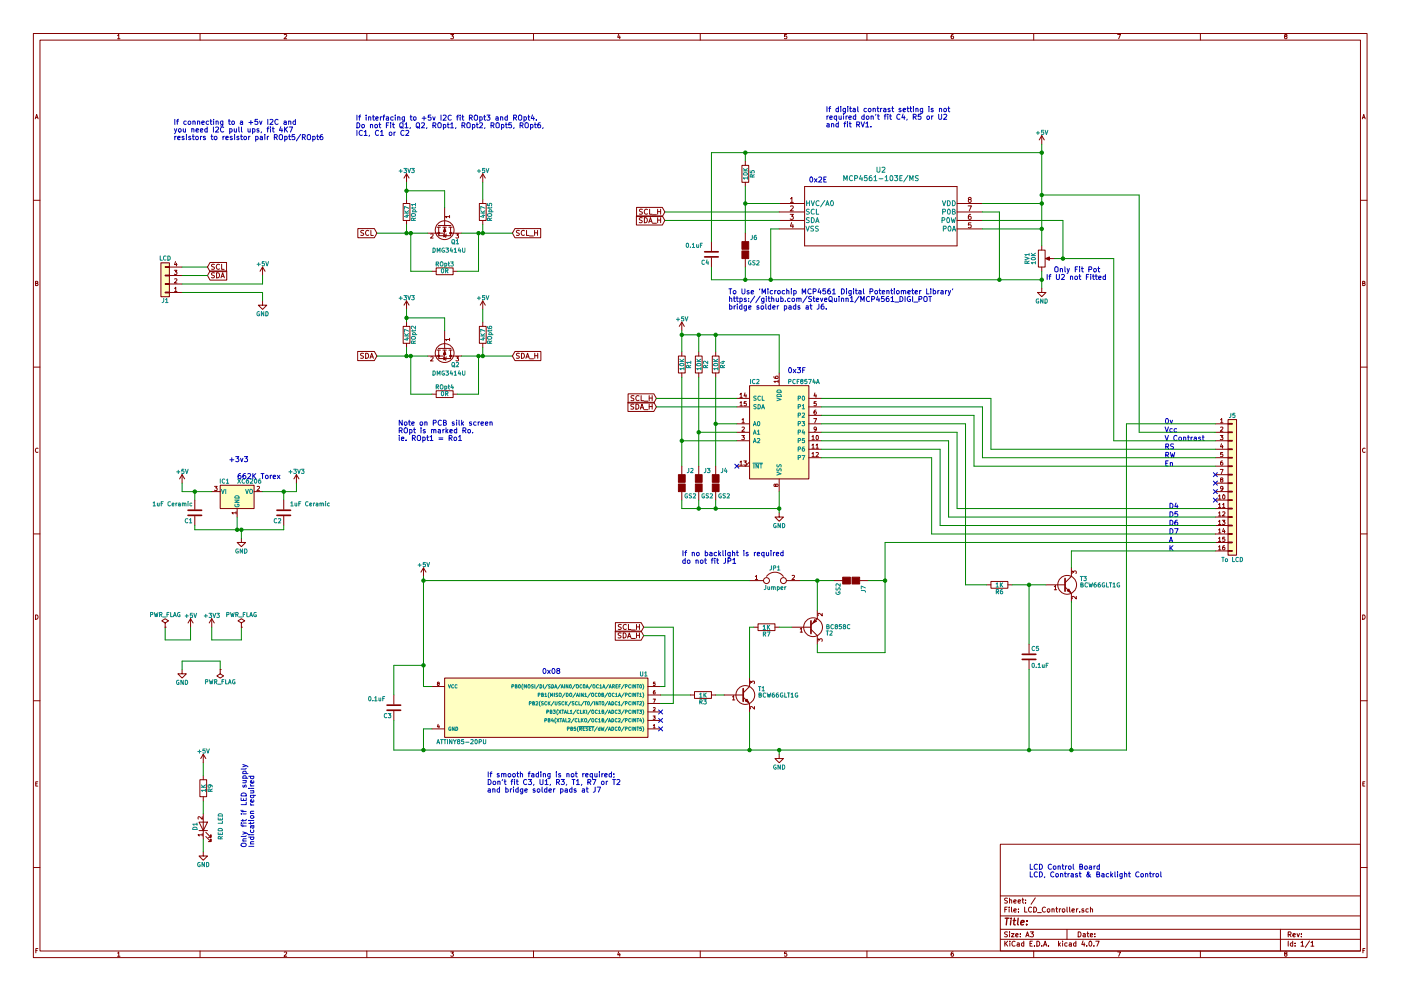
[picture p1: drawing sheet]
EESchema Schematic File Version 2
LIBS:power
LIBS:device
LIBS:switches
LIBS:relays
LIBS:motors
LIBS:transistors
LIBS:conn
LIBS:linear
LIBS:regul
LIBS:74xx
LIBS:cmos4000
LIBS:adc-dac
LIBS:memory
LIBS:xilinx
LIBS:microcontrollers
LIBS:dsp
LIBS:microchip
LIBS:analog_switches
LIBS:motorola
LIBS:texas
LIBS:intel
LIBS:audio
LIBS:interface
LIBS:digital-audio
LIBS:philips
LIBS:display
LIBS:cypress
LIBS:siliconi
LIBS:opto
LIBS:atmel
LIBS:contrib
LIBS:valves
LIBS:MCP4561
LIBS:LCD_Controller-cache
EELAYER 25 0
EELAYER END
$Descr A3 16535 11693
encoding utf-8
Sheet 1 1
Title ""
Date ""
Rev ""
Comp ""
Comment1 ""
Comment2 ""
Comment3 ""
Comment4 ""
$EndDescr
$Comp
L Conn_01x16 J5
U 1 1
P 14550 5700
F 0 "J5" H 14550 6500 50  0000 C CNN
F 1 "To LCD" H 14550 4800 50  0000 C CNN
F 2 "Pin_Headers:Pin_Header_Straight_1x16_Pitch2.54mm" H 14550 5700 50  0001 C CNN
F 3 "" H 14550 5700 50  0001 C CNN
	1    14550 5700
	1    0    0    -1  
$EndComp
$Comp
L GS2 J2
U 1 1
P 8050 5700
F 0 "J2" H 8150 5850 50  0000 C CNN
F 1 "GS2" H 8150 5551 50  0000 C CNN
F 2 "Connectors:GS2" V 8124 5700 50  0001 C CNN
F 3 "" H 8050 5700 50  0001 C CNN
	1    8050 5700
	1    0    0    -1  
$EndComp
$Comp
L MCP4561-103E/MS U2
U 1 1
P 9200 2400
F 0 "U2" H 10400 2800 60  0000 C CNN
F 1 "MCP4561-103E/MS" H 10400 2700 60  0000 C CNN
F 2 "Housings_SSOP:MSOP-8_3x3mm_Pitch0.65mm" H 10400 2640 60  0001 C CNN
F 3 "" H 9200 2400 60  0000 C CNN
	1    9200 2400
	1    0    0    -1  
$EndComp
$Comp
L PCF8574A IC2
U 1 1
P 9200 5100
F 0 "IC2" H 8850 5700 50  0000 L CNN
F 1 "PCF8574A" H 9300 5700 50  0000 L CNN
F 2 "Housings_SOIC:SOIC-16W_7.5x10.3mm_Pitch1.27mm" H 9200 5100 50  0001 C CNN
F 3 "" H 9200 5100 50  0001 C CNN
	1    9200 5100
	1    0    0    -1  
$EndComp
$Comp
L R R1
U 1 1
P 8050 4300
F 0 "R1" V 8130 4300 50  0000 C CNN
F 1 "10K" V 8050 4300 50  0000 C CNN
F 2 "Resistors_SMD:R_0805" V 7980 4300 50  0001 C CNN
F 3 "" H 8050 4300 50  0001 C CNN
	1    8050 4300
	1    0    0    -1  
$EndComp
Text GLabel 7850 2500 0    60   Input ~ 0
SCL_H
Text GLabel 7850 2600 0    60   Input ~ 0
SDA_H
$Comp
L R R2
U 1 1
P 8250 4300
F 0 "R2" V 8330 4300 50  0000 C CNN
F 1 "10K" V 8250 4300 50  0000 C CNN
F 2 "Resistors_SMD:R_0805" V 8180 4300 50  0001 C CNN
F 3 "" H 8250 4300 50  0001 C CNN
	1    8250 4300
	1    0    0    -1  
$EndComp
$Comp
L R R4
U 1 1
P 8450 4300
F 0 "R4" V 8530 4300 50  0000 C CNN
F 1 "10K" V 8450 4300 50  0000 C CNN
F 2 "Resistors_SMD:R_0805" V 8380 4300 50  0001 C CNN
F 3 "" H 8450 4300 50  0001 C CNN
	1    8450 4300
	1    0    0    -1  
$EndComp
$Comp
L GND #PWR01
U 1 1
P 9200 6050
F 0 "#PWR01" H 9200 5800 50  0001 C CNN
F 1 "GND" H 9200 5900 50  0000 C CNN
F 2 "" H 9200 6050 50  0001 C CNN
F 3 "" H 9200 6050 50  0001 C CNN
	1    9200 6050
	1    0    0    -1  
$EndComp
NoConn ~ 8700 5500
$Comp
L ATTINY85-20PU U1
U 1 1
P 6450 8350
F 0 "U1" H 5300 8750 50  0000 C CNN
F 1 "ATTINY85-20PU" H 7450 7950 50  0000 C CNN
F 2 "Housings_SOIC:SO-8_5.3x6.2mm_Pitch1.27mm" H 7450 8350 50  0001 C CIN
F 3 "" H 6450 8350 50  0001 C CNN
	1    6450 8350
	-1   0    0    -1  
$EndComp
$Comp
L R R7
U 1 1
P 9050 7400
F 0 "R7" V 9130 7400 50  0000 C CNN
F 1 "1K" V 9050 7400 50  0000 C CNN
F 2 "Resistors_SMD:R_0805" V 8980 7400 50  0001 C CNN
F 3 "" H 9050 7400 50  0001 C CNN
	1    9050 7400
	0    1    1    0   
$EndComp
$Comp
L R R3
U 1 1
P 8300 8200
F 0 "R3" V 8380 8200 50  0000 C CNN
F 1 "1K" V 8300 8200 50  0000 C CNN
F 2 "Resistors_SMD:R_0805" V 8230 8200 50  0001 C CNN
F 3 "" H 8300 8200 50  0001 C CNN
	1    8300 8200
	0    1    1    0   
$EndComp
$Comp
L GND #PWR02
U 1 1
P 9200 8900
F 0 "#PWR02" H 9200 8650 50  0001 C CNN
F 1 "GND" H 9200 8750 50  0000 C CNN
F 2 "" H 9200 8900 50  0001 C CNN
F 3 "" H 9200 8900 50  0001 C CNN
	1    9200 8900
	1    0    0    -1  
$EndComp
Text GLabel 7600 7400 0    60   Input ~ 0
SCL_H
Text GLabel 7600 7500 0    60   Input ~ 0
SDA_H
NoConn ~ 7800 8400
NoConn ~ 7800 8500
NoConn ~ 7800 8600
$Comp
L Conn_01x04 J1
U 1 1
P 1950 3350
F 0 "J1" H 1950 3550 50  0000 C CNN
F 1 "LCD" H 1950 3050 50  0000 C CNN
F 2 "Connectors_JST:JST_XH_B04B-XH-A_04x2.50mm_Straight" H 1950 3350 50  0001 C CNN
F 3 "" H 1950 3350 50  0001 C CNN
	1    1950 3350
	-1   0    0    1   
$EndComp
Text GLabel 2450 3150 2    60   Input ~ 0
SCL
Text GLabel 2450 3250 2    60   Input ~ 0
SDA
$Comp
L +5V #PWR03
U 1 1
P 3100 3250
F 0 "#PWR03" H 3100 3100 50  0001 C CNN
F 1 "+5V" H 3100 3390 50  0000 C CNN
F 2 "" H 3100 3250 50  0001 C CNN
F 3 "" H 3100 3250 50  0001 C CNN
	1    3100 3250
	-1   0    0    -1  
$EndComp
Text Notes 9300 4400 0    60   ~ 0
0x3F
$Comp
L 2N7002 Q1
U 1 1
P 5250 2650
F 0 "Q1" V 5450 2725 50  0000 L CNN
F 1 "DMG3414U" V 5550 2500 50  0000 L CNN
F 2 "TO_SOT_Packages_SMD:SOT-23" H 5450 2575 50  0001 L CIN
F 3 "" H 5250 2650 50  0001 L CNN
	1    5250 2650
	0    1    1    0   
$EndComp
$Comp
L 2N7002 Q2
U 1 1
P 5250 4100
F 0 "Q2" V 5450 4175 50  0000 L CNN
F 1 "DMG3414U" V 5550 3950 50  0000 L CNN
F 2 "TO_SOT_Packages_SMD:SOT-23" H 5450 4025 50  0001 L CIN
F 3 "" H 5250 4100 50  0001 L CNN
	1    5250 4100
	0    1    1    0   
$EndComp
Text GLabel 6050 2750 2    60   Input ~ 0
SCL_H
Text GLabel 6050 4200 2    60   Input ~ 0
SDA_H
Text GLabel 4450 2750 0    60   Input ~ 0
SCL
Text GLabel 4450 4200 0    60   Input ~ 0
SDA
$Comp
L +3V3 #PWR04
U 1 1
P 4800 2150
F 0 "#PWR04" H 4800 2000 50  0001 C CNN
F 1 "+3V3" H 4800 2290 50  0000 C CNN
F 2 "" H 4800 2150 50  0001 C CNN
F 3 "" H 4800 2150 50  0001 C CNN
	1    4800 2150
	1    0    0    -1  
$EndComp
$Comp
L +5V #PWR05
U 1 1
P 5700 2150
F 0 "#PWR05" H 5700 2000 50  0001 C CNN
F 1 "+5V" H 5700 2290 50  0000 C CNN
F 2 "" H 5700 2150 50  0001 C CNN
F 3 "" H 5700 2150 50  0001 C CNN
	1    5700 2150
	1    0    0    -1  
$EndComp
$Comp
L R ROpt5
U 1 1
P 5700 2500
F 0 "ROpt5" V 5780 2500 50  0000 C CNN
F 1 "4K7" V 5700 2500 50  0000 C CNN
F 2 "Resistors_SMD:R_0805" V 5630 2500 50  0001 C CNN
F 3 "" H 5700 2500 50  0001 C CNN
	1    5700 2500
	1    0    0    -1  
$EndComp
$Comp
L R ROpt6
U 1 1
P 5700 3950
F 0 "ROpt6" V 5780 3950 50  0000 C CNN
F 1 "4K7" V 5700 3950 50  0000 C CNN
F 2 "Resistors_SMD:R_0805" V 5630 3950 50  0001 C CNN
F 3 "" H 5700 3950 50  0001 C CNN
	1    5700 3950
	1    0    0    -1  
$EndComp
$Comp
L R ROpt1
U 1 1
P 4800 2500
F 0 "ROpt1" V 4880 2500 50  0000 C CNN
F 1 "4K7" V 4800 2500 50  0000 C CNN
F 2 "Resistors_SMD:R_0805" V 4730 2500 50  0001 C CNN
F 3 "" H 4800 2500 50  0001 C CNN
	1    4800 2500
	1    0    0    -1  
$EndComp
$Comp
L R ROpt2
U 1 1
P 4800 3950
F 0 "ROpt2" V 4880 3950 50  0000 C CNN
F 1 "4K7" V 4800 3950 50  0000 C CNN
F 2 "Resistors_SMD:R_0805" V 4730 3950 50  0001 C CNN
F 3 "" H 4800 3950 50  0001 C CNN
	1    4800 3950
	1    0    0    -1  
$EndComp
$Comp
L C C2
U 1 1
P 3350 6050
F 0 "C2" H 3375 6150 50  0000 L CNN
F 1 "1uF Ceramic" H 2800 5950 50  0000 L CNN
F 2 "Capacitors_SMD:C_0805" H 3388 5900 50  0001 C CNN
F 3 "" H 3350 6050 50  0001 C CNN
	1    3350 6050
	-1   0    0    1   
$EndComp
$Comp
L C C1
U 1 1
P 2300 6050
F 0 "C1" H 2325 6150 50  0000 L CNN
F 1 "1uF Ceramic" H 2325 5950 50  0000 L CNN
F 2 "Capacitors_SMD:C_0805" H 2338 5900 50  0001 C CNN
F 3 "" H 2300 6050 50  0001 C CNN
	1    2300 6050
	-1   0    0    1   
$EndComp
$Comp
L +5V #PWR06
U 1 1
P 2150 5700
F 0 "#PWR06" H 2150 5550 50  0001 C CNN
F 1 "+5V" H 2150 5840 50  0000 C CNN
F 2 "" H 2150 5700 50  0001 C CNN
F 3 "" H 2150 5700 50  0001 C CNN
	1    2150 5700
	1    0    0    -1  
$EndComp
$Comp
L GND #PWR07
U 1 1
P 2850 6350
F 0 "#PWR07" H 2850 6100 50  0001 C CNN
F 1 "GND" H 2850 6200 50  0000 C CNN
F 2 "" H 2850 6350 50  0001 C CNN
F 3 "" H 2850 6350 50  0001 C CNN
	1    2850 6350
	1    0    0    -1  
$EndComp
Text Notes 2700 5450 0    60   ~ 0
+3v3
Text Notes 6400 7950 0    60   ~ 0
0x08
$Comp
L AP1117-15 IC1
U 1 1
P 2800 5800
F 0 "IC1" H 2650 5925 50  0000 C CNN
F 1 "XC6206" H 2800 5925 50  0000 L CNN
F 2 "TO_SOT_Packages_SMD:SOT-23" H 2800 6000 50  0001 C CNN
F 3 "" H 2900 5550 50  0001 C CNN
	1    2800 5800
	1    0    0    -1  
$EndComp
$Comp
L BC817 T1
U 1 1
P 8750 8200
F 0 "T1" H 8950 8275 50  0000 L CNN
F 1 "BCW66GLT1G" H 8950 8200 50  0000 L CNN
F 2 "TO_SOT_Packages_SMD:SOT-23" H 8950 8125 50  0001 L CIN
F 3 "" H 8750 8200 50  0001 L CNN
	1    8750 8200
	1    0    0    -1  
$EndComp
$Comp
L BC858 T2
U 1 1
P 9550 7400
F 0 "T2" H 9750 7475 50  0000 L CNN
F 1 "BC858C" H 9750 7400 50  0000 L CNN
F 2 "TO_SOT_Packages_SMD:SOT-23" H 9750 7325 50  0001 L CIN
F 3 "" H 9550 7400 50  0001 L CNN
	1    9550 7400
	1    0    0    1   
$EndComp
$Comp
L +5V #PWR08
U 1 1
P 5000 6800
F 0 "#PWR08" H 5000 6650 50  0001 C CNN
F 1 "+5V" H 5000 6940 50  0000 C CNN
F 2 "" H 5000 6800 50  0001 C CNN
F 3 "" H 5000 6800 50  0001 C CNN
	1    5000 6800
	1    0    0    -1  
$EndComp
$Comp
L +5V #PWR09
U 1 1
P 8050 3900
F 0 "#PWR09" H 8050 3750 50  0001 C CNN
F 1 "+5V" H 8050 4040 50  0000 C CNN
F 2 "" H 8050 3900 50  0001 C CNN
F 3 "" H 8050 3900 50  0001 C CNN
	1    8050 3900
	1    0    0    -1  
$EndComp
$Comp
L +5V #PWR010
U 1 1
P 5700 3650
F 0 "#PWR010" H 5700 3500 50  0001 C CNN
F 1 "+5V" H 5700 3790 50  0000 C CNN
F 2 "" H 5700 3650 50  0001 C CNN
F 3 "" H 5700 3650 50  0001 C CNN
	1    5700 3650
	1    0    0    -1  
$EndComp
$Comp
L +3V3 #PWR011
U 1 1
P 4800 3650
F 0 "#PWR011" H 4800 3500 50  0001 C CNN
F 1 "+3V3" H 4800 3790 50  0000 C CNN
F 2 "" H 4800 3650 50  0001 C CNN
F 3 "" H 4800 3650 50  0001 C CNN
	1    4800 3650
	1    0    0    -1  
$EndComp
$Comp
L Jumper JP1
U 1 1
P 9150 6850
F 0 "JP1" H 9150 7000 50  0000 C CNN
F 1 "Jumper" H 9150 6770 50  0000 C CNN
F 2 "Pin_Headers:Pin_Header_Straight_1x02_Pitch2.54mm" H 9150 6850 50  0001 C CNN
F 3 "" H 9150 6850 50  0001 C CNN
	1    9150 6850
	1    0    0    -1  
$EndComp
$Comp
L R ROpt4
U 1 1
P 5250 4650
F 0 "ROpt4" V 5330 4650 50  0000 C CNN
F 1 "0R" V 5250 4650 50  0000 C CNN
F 2 "Resistors_SMD:R_0805" V 5180 4650 50  0001 C CNN
F 3 "" H 5250 4650 50  0001 C CNN
	1    5250 4650
	0    -1   -1   0   
$EndComp
$Comp
L R ROpt3
U 1 1
P 5250 3200
F 0 "ROpt3" V 5330 3200 50  0000 C CNN
F 1 "0R" V 5250 3200 50  0000 C CNN
F 2 "Resistors_SMD:R_0805" V 5180 3200 50  0001 C CNN
F 3 "" H 5250 3200 50  0001 C CNN
	1    5250 3200
	0    -1   -1   0   
$EndComp
$Comp
L GS2 J3
U 1 1
P 8250 5700
F 0 "J3" H 8350 5850 50  0000 C CNN
F 1 "GS2" H 8350 5551 50  0000 C CNN
F 2 "Connectors:GS2" V 8324 5700 50  0001 C CNN
F 3 "" H 8250 5700 50  0001 C CNN
	1    8250 5700
	1    0    0    -1  
$EndComp
$Comp
L GS2 J4
U 1 1
P 8450 5700
F 0 "J4" H 8550 5850 50  0000 C CNN
F 1 "GS2" H 8550 5551 50  0000 C CNN
F 2 "Connectors:GS2" V 8524 5700 50  0001 C CNN
F 3 "" H 8450 5700 50  0001 C CNN
	1    8450 5700
	1    0    0    -1  
$EndComp
$Comp
L POT RV1
U 1 1
P 12300 3050
F 0 "RV1" V 12125 3050 50  0000 C CNN
F 1 "10K" V 12200 3050 50  0000 C CNN
F 2 "Potentiometers:Potentiometer_Trimmer_Vishay_T73XW_Vertical" H 12300 3050 50  0001 C CNN
F 3 "" H 12300 3050 50  0001 C CNN
	1    12300 3050
	1    0    0    -1  
$EndComp
$Comp
L BC817 T3
U 1 1
P 12550 6900
F 0 "T3" H 12750 6975 50  0000 L CNN
F 1 "BCW66GLT1G" H 12750 6900 50  0000 L CNN
F 2 "TO_SOT_Packages_SMD:SOT-23" H 12750 6825 50  0001 L CIN
F 3 "" H 12550 6900 50  0001 L CNN
	1    12550 6900
	1    0    0    -1  
$EndComp
$Comp
L R R6
U 1 1
P 11800 6900
F 0 "R6" V 11880 6900 50  0000 C CNN
F 1 "1K" V 11800 6900 50  0000 C CNN
F 2 "Resistors_SMD:R_0805" V 11730 6900 50  0001 C CNN
F 3 "" H 11800 6900 50  0001 C CNN
	1    11800 6900
	0    1    1    0   
$EndComp
$Comp
L C C5
U 1 1
P 12150 7750
F 0 "C5" H 12175 7850 50  0000 L CNN
F 1 "0.1uF" H 12175 7650 50  0000 L CNN
F 2 "Capacitors_SMD:C_0805" H 12188 7600 50  0001 C CNN
F 3 "" H 12150 7750 50  0001 C CNN
	1    12150 7750
	1    0    0    -1  
$EndComp
$Comp
L GND #PWR012
U 1 1
P 12300 3400
F 0 "#PWR012" H 12300 3150 50  0001 C CNN
F 1 "GND" H 12300 3250 50  0000 C CNN
F 2 "" H 12300 3400 50  0001 C CNN
F 3 "" H 12300 3400 50  0001 C CNN
	1    12300 3400
	1    0    0    -1  
$EndComp
$Comp
L +5V #PWR013
U 1 1
P 12300 1700
F 0 "#PWR013" H 12300 1550 50  0001 C CNN
F 1 "+5V" H 12300 1840 50  0000 C CNN
F 2 "" H 12300 1700 50  0001 C CNN
F 3 "" H 12300 1700 50  0001 C CNN
	1    12300 1700
	1    0    0    -1  
$EndComp
Text GLabel 7750 4700 0    60   Input ~ 0
SCL_H
Text GLabel 7750 4800 0    60   Input ~ 0
SDA_H
$Comp
L R R5
U 1 1
P 8800 2050
F 0 "R5" V 8880 2050 50  0000 C CNN
F 1 "10K" V 8800 2050 50  0000 C CNN
F 2 "Resistors_SMD:R_0805" V 8730 2050 50  0001 C CNN
F 3 "" H 8800 2050 50  0001 C CNN
	1    8800 2050
	1    0    0    -1  
$EndComp
$Comp
L GND #PWR014
U 1 1
P 3100 3550
F 0 "#PWR014" H 3100 3300 50  0001 C CNN
F 1 "GND" H 3100 3400 50  0000 C CNN
F 2 "" H 3100 3550 50  0001 C CNN
F 3 "" H 3100 3550 50  0001 C CNN
	1    3100 3550
	1    0    0    -1  
$EndComp
Text Notes 13750 5000 0    60   ~ 0
0v
Text Notes 13750 5100 0    60   ~ 0
Vcc
Text Notes 13750 5200 0    60   ~ 0
V Contrast
Text Notes 13750 5300 0    60   ~ 0
RS
Text Notes 13750 5400 0    60   ~ 0
RW
Text Notes 13750 5500 0    60   ~ 0
En
Text Notes 13800 6000 0    60   ~ 0
D4
Text Notes 13800 6100 0    60   ~ 0
D5
Text Notes 13800 6200 0    60   ~ 0
D6
Text Notes 13800 6300 0    60   ~ 0
D7
Text Notes 13800 6400 0    60   ~ 0
A
Text Notes 13800 6500 0    60   ~ 0
K
$Comp
L +3V3 #PWR015
U 1 1
P 2500 7400
F 0 "#PWR015" H 2500 7250 50  0001 C CNN
F 1 "+3V3" H 2500 7540 50  0000 C CNN
F 2 "" H 2500 7400 50  0001 C CNN
F 3 "" H 2500 7400 50  0001 C CNN
	1    2500 7400
	-1   0    0    -1  
$EndComp
Text Notes 2800 5650 0    60   ~ 0
662K Torex
$Comp
L C C3
U 1 1
P 4650 8350
F 0 "C3" H 4675 8450 50  0000 L CNN
F 1 "0.1uF" H 4750 8250 50  0000 L CNN
F 2 "Capacitors_SMD:C_0805" H 4688 8200 50  0001 C CNN
F 3 "" H 4650 8350 50  0001 C CNN
	1    4650 8350
	-1   0    0    1   
$EndComp
$Comp
L C C4
U 1 1
P 8400 3000
F 0 "C4" H 8425 3100 50  0000 L CNN
F 1 "0.1uF" H 8500 2900 50  0000 L CNN
F 2 "Capacitors_SMD:C_0805" H 8438 2850 50  0001 C CNN
F 3 "" H 8400 3000 50  0001 C CNN
	1    8400 3000
	-1   0    0    1   
$EndComp
Wire Wire Line
	8050 4450 8050 5500
Wire Wire Line
	8050 5200 8700 5200
Wire Wire Line
	8250 4450 8250 5500
Wire Wire Line
	8250 5100 8700 5100
Wire Wire Line
	8450 4450 8450 5500
Wire Wire Line
	8450 5000 8700 5000
Wire Wire Line
	8050 3900 8050 4150
Wire Wire Line
	8250 3950 8250 4150
Wire Wire Line
	9200 3950 9200 4400
Connection ~ 8050 3950
Connection ~ 8250 3950
Wire Wire Line
	9200 5800 9200 6050
Wire Wire Line
	9200 2500 7850 2500
Wire Wire Line
	7850 2600 9200 2600
Wire Wire Line
	8050 3950 9200 3950
Wire Wire Line
	8900 7400 8850 7400
Wire Wire Line
	8850 7400 8850 8000
Wire Wire Line
	9200 7400 9350 7400
Wire Wire Line
	9650 7700 10450 7700
Wire Wire Line
	9650 7700 9650 7600
Wire Wire Line
	8450 8200 8550 8200
Wire Wire Line
	7800 8200 8150 8200
Connection ~ 8850 8850
Wire Wire Line
	5000 6800 5000 8100
Wire Wire Line
	5000 8100 5100 8100
Wire Wire Line
	7800 8100 7850 8100
Wire Wire Line
	7850 8100 7850 7500
Wire Wire Line
	7850 7500 7600 7500
Wire Wire Line
	7600 7400 7950 7400
Wire Wire Line
	7950 7400 7950 8300
Wire Wire Line
	7950 8300 7800 8300
Wire Wire Line
	2450 3150 2150 3150
Wire Wire Line
	2150 3250 2450 3250
Wire Wire Line
	3100 3250 3100 3350
Wire Wire Line
	3100 3350 2150 3350
Wire Wire Line
	5450 2750 6050 2750
Wire Wire Line
	5450 4200 6050 4200
Wire Wire Line
	5700 4200 5700 4100
Connection ~ 5700 4200
Wire Wire Line
	5700 2750 5700 2650
Connection ~ 5700 2750
Wire Wire Line
	5700 3650 5700 3800
Wire Wire Line
	4450 2750 5050 2750
Wire Wire Line
	4450 4200 5050 4200
Wire Wire Line
	4800 4200 4800 4100
Connection ~ 4800 4200
Wire Wire Line
	4800 2150 4800 2350
Wire Wire Line
	4800 3650 4800 3800
Wire Wire Line
	4800 2650 4800 2750
Connection ~ 4800 2750
Wire Wire Line
	5250 2250 5250 2450
Wire Wire Line
	5250 3750 5250 3900
Wire Wire Line
	8450 4150 8450 3950
Connection ~ 8450 3950
Wire Wire Line
	5700 2150 5700 2350
Wire Wire Line
	5000 8600 5000 8850
Wire Wire Line
	9650 6850 9650 7200
Connection ~ 5000 6850
Wire Wire Line
	5250 2250 4800 2250
Connection ~ 4800 2250
Wire Wire Line
	5250 3750 4800 3750
Connection ~ 4800 3750
Wire Wire Line
	5100 3200 4850 3200
Wire Wire Line
	4850 3200 4850 2750
Connection ~ 4850 2750
Wire Wire Line
	5400 3200 5650 3200
Wire Wire Line
	5650 3200 5650 2750
Connection ~ 5650 2750
Wire Wire Line
	5100 4650 4850 4650
Wire Wire Line
	4850 4650 4850 4200
Connection ~ 4850 4200
Wire Wire Line
	5400 4650 5650 4650
Wire Wire Line
	5650 4650 5650 4200
Connection ~ 5650 4200
Connection ~ 8050 5200
Connection ~ 8250 5100
Connection ~ 8450 5000
Wire Wire Line
	8050 5900 8050 6000
Wire Wire Line
	8050 6000 9200 6000
Connection ~ 9200 6000
Wire Wire Line
	8250 5900 8250 6000
Connection ~ 8250 6000
Wire Wire Line
	8450 5900 8450 6000
Connection ~ 8450 6000
Wire Wire Line
	14350 6400 10450 6400
Wire Wire Line
	10450 6400 10450 7700
Wire Wire Line
	14350 5300 11700 5300
Wire Wire Line
	11700 5300 11700 4700
Wire Wire Line
	11700 4700 9700 4700
Wire Wire Line
	9700 4800 11600 4800
Wire Wire Line
	11600 4800 11600 5400
Wire Wire Line
	11600 5400 14350 5400
Wire Wire Line
	9700 4900 11500 4900
Wire Wire Line
	11500 4900 11500 5500
Wire Wire Line
	11500 5500 14350 5500
Wire Wire Line
	14350 6500 12650 6500
Wire Wire Line
	12650 6500 12650 6700
Wire Wire Line
	12650 8850 12650 7100
Wire Wire Line
	11950 6900 12350 6900
Wire Wire Line
	9700 5000 11400 5000
Wire Wire Line
	11400 5000 11400 6900
Wire Wire Line
	11400 6900 11650 6900
Wire Wire Line
	12150 7600 12150 6900
Connection ~ 12150 6900
Wire Wire Line
	12150 8850 12150 7900
Connection ~ 12150 8850
Wire Wire Line
	14350 6000 11300 6000
Wire Wire Line
	11300 6000 11300 5100
Wire Wire Line
	11300 5100 9700 5100
Wire Wire Line
	9700 5200 11200 5200
Wire Wire Line
	11200 5200 11200 6100
Wire Wire Line
	11200 6100 14350 6100
Wire Wire Line
	14350 6200 11100 6200
Wire Wire Line
	11100 6200 11100 5300
Wire Wire Line
	11100 5300 9700 5300
Wire Wire Line
	9700 5400 11000 5400
Wire Wire Line
	11000 5400 11000 6300
Wire Wire Line
	11000 6300 14350 6300
Wire Wire Line
	9450 6850 9850 6850
Wire Wire Line
	5000 6850 8850 6850
Wire Wire Line
	14350 5000 13300 5000
Wire Wire Line
	13300 5000 13300 8850
Connection ~ 12650 8850
Wire Wire Line
	13300 8850 4650 8850
Wire Wire Line
	12300 3200 12300 3400
Wire Wire Line
	8400 3300 12300 3300
Wire Wire Line
	9100 3300 9100 2700
Wire Wire Line
	9100 2700 9200 2700
Connection ~ 12300 3300
Wire Wire Line
	12300 1700 12300 2900
Connection ~ 12300 2400
Wire Wire Line
	11600 2700 12300 2700
Connection ~ 12300 2700
Wire Wire Line
	11600 2500 11800 2500
Wire Wire Line
	11800 2500 11800 3300
Connection ~ 11800 3300
Wire Wire Line
	11600 2600 12550 2600
Wire Wire Line
	12550 2600 12550 3050
Wire Wire Line
	13150 3050 13150 5200
Wire Wire Line
	13150 5200 14350 5200
Connection ~ 12550 3050
Wire Wire Line
	13450 2300 13450 5100
Wire Wire Line
	13450 5100 14350 5100
Wire Wire Line
	8700 4700 7750 4700
Wire Wire Line
	7750 4800 8700 4800
Wire Wire Line
	8800 1900 8800 1800
Wire Wire Line
	8400 1800 12300 1800
Connection ~ 12300 1800
Wire Wire Line
	8800 3150 8800 3300
Connection ~ 9100 3300
Wire Wire Line
	9200 2400 8800 2400
Connection ~ 8800 2400
Wire Wire Line
	2300 6200 2300 6250
Wire Wire Line
	2300 6250 3350 6250
Wire Wire Line
	3350 6250 3350 6200
Wire Wire Line
	2800 6100 2800 6250
Connection ~ 2800 6250
Wire Wire Line
	2850 6350 2850 6250
Connection ~ 2850 6250
Wire Wire Line
	1950 7400 1950 7550
Wire Wire Line
	1950 7550 2250 7550
Wire Wire Line
	2250 7550 2250 7400
Wire Wire Line
	2300 5900 2300 5800
Connection ~ 2300 5800
Wire Wire Line
	2500 7550 2850 7550
Wire Wire Line
	2850 7550 2850 7400
Wire Wire Line
	2500 7400 2500 7550
Wire Wire Line
	3350 5900 3350 5800
Connection ~ 3350 5800
Wire Wire Line
	4650 8200 4650 7850
Wire Wire Line
	4650 7850 5000 7850
Connection ~ 5000 7850
Wire Wire Line
	4650 8850 4650 8500
Connection ~ 5000 8850
Wire Wire Line
	8400 1800 8400 2850
Connection ~ 8800 1800
Wire Wire Line
	8400 3150 8400 3300
Connection ~ 8800 3300
Text Notes 9550 2150 0    60   ~ 0
0x2E
Text Notes 12350 3300 0    60   ~ 0
  Only Fit Pot\nIf U2 not Fitted
Text Notes 4200 1600 0    60   ~ 0
If interfacing to +5v I2C fit ROpt3 and ROpt4.\nDo not Fit Q1, Q2, ROpt1, ROpt2, ROpt5, ROpt6,\nIC1, C1 or C2
NoConn ~ 14350 5600
NoConn ~ 14350 5700
NoConn ~ 14350 5800
NoConn ~ 14350 5900
Wire Wire Line
	2150 3450 3100 3450
Wire Wire Line
	3100 3450 3100 3550
Wire Wire Line
	12450 3050 13150 3050
Wire Wire Line
	9200 8900 9200 8850
Connection ~ 9200 8850
Wire Wire Line
	5100 8600 5000 8600
Wire Wire Line
	8850 8400 8850 8850
$Comp
L GND #PWR016
U 1 1
P 2150 7900
F 0 "#PWR016" H 2150 7650 50  0001 C CNN
F 1 "GND" H 2150 7750 50  0000 C CNN
F 2 "" H 2150 7900 50  0001 C CNN
F 3 "" H 2150 7900 50  0001 C CNN
	1    2150 7900
	1    0    0    -1  
$EndComp
Wire Wire Line
	2150 7900 2150 7800
Wire Wire Line
	2150 7800 2600 7800
Wire Wire Line
	2600 7800 2600 7900
Wire Wire Line
	2150 5700 2150 5800
Wire Wire Line
	2150 5800 2500 5800
$Comp
L +5V #PWR017
U 1 1
P 2250 7400
F 0 "#PWR017" H 2250 7250 50  0001 C CNN
F 1 "+5V" H 2250 7540 50  0000 C CNN
F 2 "" H 2250 7400 50  0001 C CNN
F 3 "" H 2250 7400 50  0001 C CNN
	1    2250 7400
	1    0    0    -1  
$EndComp
$Comp
L PWR_FLAG #FLG018
U 1 1
P 2850 7400
F 0 "#FLG018" H 2850 7475 50  0001 C CNN
F 1 "PWR_FLAG" H 2850 7550 50  0000 C CNN
F 2 "" H 2850 7400 50  0001 C CNN
F 3 "" H 2850 7400 50  0001 C CNN
	1    2850 7400
	1    0    0    -1  
$EndComp
$Comp
L PWR_FLAG #FLG019
U 1 1
P 1950 7400
F 0 "#FLG019" H 1950 7475 50  0001 C CNN
F 1 "PWR_FLAG" H 1950 7550 50  0000 C CNN
F 2 "" H 1950 7400 50  0001 C CNN
F 3 "" H 1950 7400 50  0001 C CNN
	1    1950 7400
	1    0    0    -1  
$EndComp
$Comp
L PWR_FLAG #FLG020
U 1 1
P 2600 7900
F 0 "#FLG020" H 2600 7975 50  0001 C CNN
F 1 "PWR_FLAG" H 2600 8050 50  0000 C CNN
F 2 "" H 2600 7900 50  0001 C CNN
F 3 "" H 2600 7900 50  0001 C CNN
	1    2600 7900
	-1   0    0    1   
$EndComp
$Comp
L +3V3 #PWR021
U 1 1
P 3500 5700
F 0 "#PWR021" H 3500 5550 50  0001 C CNN
F 1 "+3V3" H 3500 5840 50  0000 C CNN
F 2 "" H 3500 5700 50  0001 C CNN
F 3 "" H 3500 5700 50  0001 C CNN
	1    3500 5700
	-1   0    0    -1  
$EndComp
Wire Wire Line
	3100 5800 3500 5800
Wire Wire Line
	3500 5800 3500 5700
Wire Wire Line
	11600 2400 12300 2400
Wire Wire Line
	12300 2300 13450 2300
Connection ~ 12300 2300
$Comp
L +5V #PWR022
U 1 1
P 2400 9000
F 0 "#PWR022" H 2400 8850 50  0001 C CNN
F 1 "+5V" H 2400 9140 50  0000 C CNN
F 2 "" H 2400 9000 50  0001 C CNN
F 3 "" H 2400 9000 50  0001 C CNN
	1    2400 9000
	1    0    0    -1  
$EndComp
$Comp
L R R9
U 1 1
P 2400 9300
F 0 "R9" V 2480 9300 50  0000 C CNN
F 1 "1K" V 2400 9300 50  0000 C CNN
F 2 "Resistors_SMD:R_0805" V 2330 9300 50  0001 C CNN
F 3 "" H 2400 9300 50  0001 C CNN
	1    2400 9300
	1    0    0    -1  
$EndComp
$Comp
L GND #PWR023
U 1 1
P 2400 10050
F 0 "#PWR023" H 2400 9800 50  0001 C CNN
F 1 "GND" H 2400 9900 50  0000 C CNN
F 2 "" H 2400 10050 50  0001 C CNN
F 3 "" H 2400 10050 50  0001 C CNN
	1    2400 10050
	1    0    0    -1  
$EndComp
$Comp
L LED D1
U 1 1
P 2400 9750
F 0 "D1" H 2400 9850 50  0000 C CNN
F 1 "RED LED" H 2400 9550 50  0000 C CNN
F 2 "LEDs:LED_0805_HandSoldering" H 2400 9750 50  0001 C CNN
F 3 "" H 2400 9750 50  0001 C CNN
	1    2400 9750
	0    -1   -1   0   
$EndComp
Wire Wire Line
	2400 9000 2400 9150
Wire Wire Line
	2400 9450 2400 9600
Wire Wire Line
	2400 9900 2400 10050
Text Notes 3000 10000 1    60   ~ 0
Only fit if LED supply\nIndication required
Text Notes 12150 10350 0    60   ~ 0
LCD Control Board\nLCD, Contrast & Backlight Control
$Comp
L GS2 J6
U 1 1
P 8800 2950
F 0 "J6" H 8900 3100 50  0000 C CNN
F 1 "GS2" H 8900 2801 50  0000 C CNN
F 2 "Connectors:GS2" V 8874 2950 50  0001 C CNN
F 3 "" H 8800 2950 50  0001 C CNN
	1    8800 2950
	1    0    0    -1  
$EndComp
Wire Wire Line
	8800 2200 8800 2750
$Comp
L GS2 J7
U 1 1
P 10050 6850
F 0 "J7" H 10150 7000 50  0000 C CNN
F 1 "GS2" H 10150 6701 50  0000 C CNN
F 2 "Connectors:GS2" V 10124 6850 50  0001 C CNN
F 3 "" H 10050 6850 50  0001 C CNN
	1    10050 6850
	0    1    1    0   
$EndComp
Connection ~ 9650 6850
Wire Wire Line
	10250 6850 10450 6850
Connection ~ 10450 6850
Text Notes 5750 9350 0    60   ~ 0
If smooth fading is not required;\nDon't fit C3, U1, R3, T1, R7 or T2\nand bridge solder pads at J7
Text Notes 8050 6650 0    60   ~ 0
If no backlight is required \ndo not fit JP1
Text Notes 9750 1500 0    60   ~ 0
If digital contrast setting is not \nrequired don't fit C4, R5 or U2\nand fit RV1.
Text Notes 4700 5200 0    60   ~ 0
Note on PCB silk screen \nROpt is marked Ro.\nie. ROpt1 = Ro1
Text Notes 8600 3650 0    60   ~ 0
To Use 'Microchip MCP4561 Digital Potentiometer Library'\nhttps://github.com/SteveQuinn1/MCP4561_DIGI_POT\nbridge solder pads at J6.
Text Notes 2050 1650 0    60   ~ 0
If connecting to a +5v I2C and\nyou need I2C pull ups, fit 4K7 \nresistors to resistor pair ROpt5/ROpt6\n
$EndSCHEMATC
